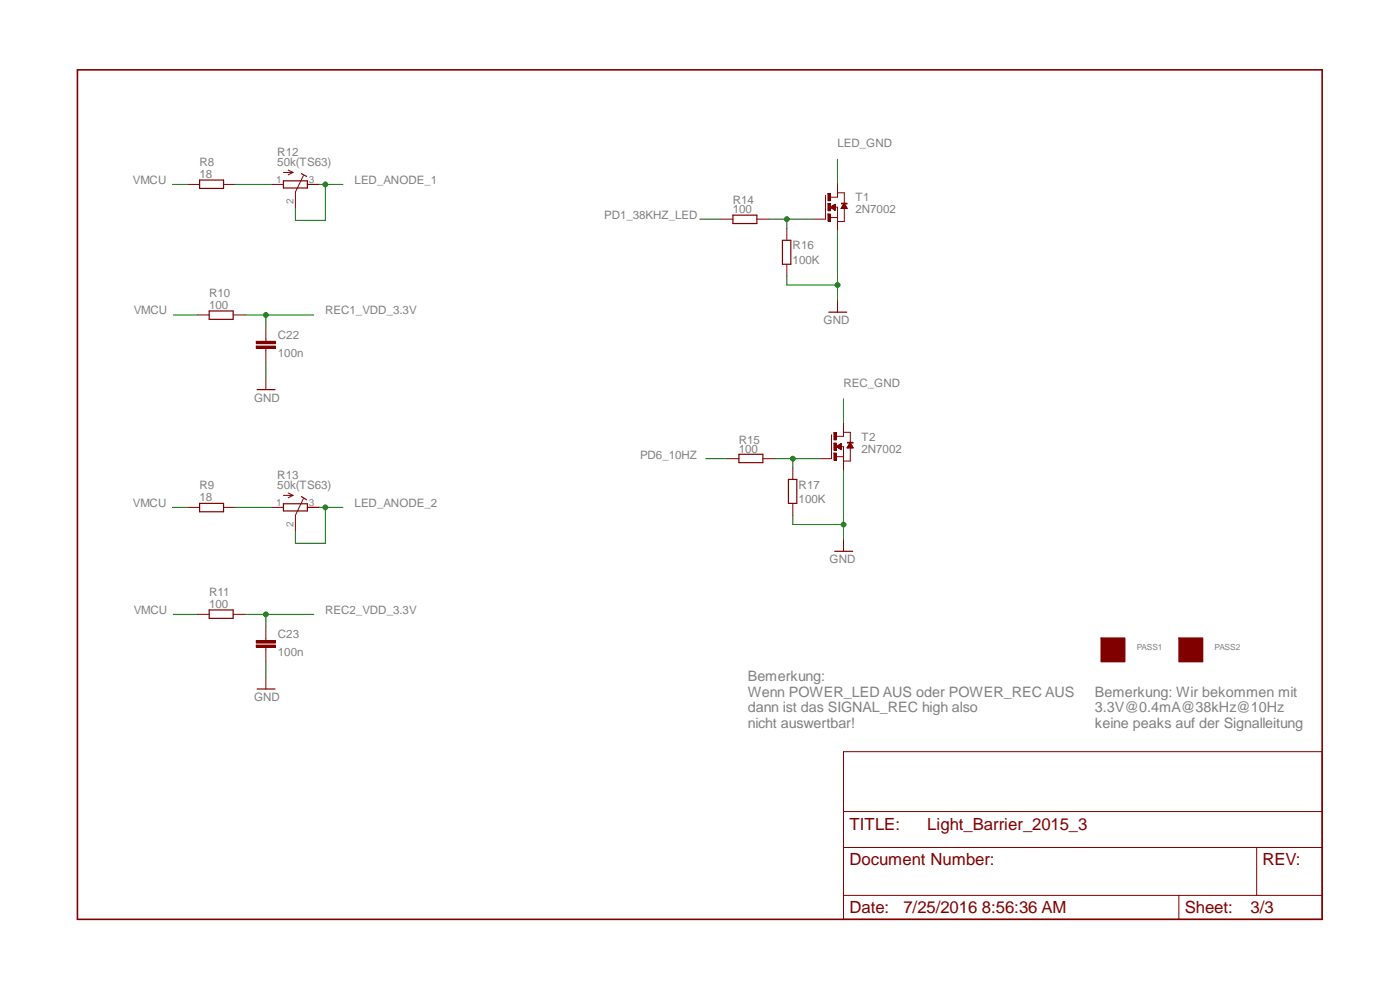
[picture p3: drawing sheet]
<svg xmlns="http://www.w3.org/2000/svg" width="297mm" height="210mm" viewBox="0 0 297 210" stroke-linecap="round" stroke-linejoin="round" font-family="sans-serif">
<path d="M16.4 14.8h264.1v180.2h-264.1z" fill="none" stroke="#800000" stroke-width=".34"/>
<path d="M56.4 71.9v.5M56.4 73.9v.5M178.9 159.4h101.6v35.6h-101.6zM178.9 179.8h101.6M178.9 172.1h101.6M266.6 179.8v10.1M178.9 189.9h101.6M250.1 189.9v5.1" fill="none" stroke="#800000" stroke-width=".21"/>
<path d="M54.4 73.4h4v.5h-4z" fill-rule="evenodd" fill="#800000"/>
<path d="M54.4 73.4h4v.5h-4z" fill="none" stroke="#800000" stroke-width=".21"/>
<path d="M54.4 72.4h4v.5h-4z" fill-rule="evenodd" fill="#800000"/>
<g fill="none" stroke="#800000" stroke-width=".21">
<path d="M39.8 39.1h2.5M47.4 39.1h2.6M57.6 39.1h2.5M60.1 36.6h2.1M61.1 36.1l1.1 .5M62.2 36.6l-1.1 .5M64.4 37.3l-1.7 3.4v3.5M65.2 39.1h2.6M41.8 66.8h2.6M49.5 66.8h2.5M54.4 72.4h4v.5h-4zM56.4 69.4v2.5"/>
<path d="M56.4 74.4v2.6M56.4 80.1v2.5"/>
</g>
<path d="M42.3 38.2h5.1v1.8h-5.1zM60.1 38.4h5.1v1.5h-5.1zM63.9 36.8l1.1 .6M44.4 66h5.1v1.7h-5.1zM54.5 82.6h3.8" fill="none" stroke="#800000" stroke-width=".25"/>
<path d="M175.6 41.1h.6v1.5h-.6z" fill-rule="evenodd" fill="#800000"/>
<path d="M175.6 41.1h.6v1.5h-.6z" fill="none" stroke="#800000" stroke-width=".21"/>
<path d="M175.6 43.2h.6v1.5h-.6z" fill-rule="evenodd" fill="#800000"/>
<path d="M175.6 43.2h.6v1.5h-.6z" fill="none" stroke="#800000" stroke-width=".21"/>
<path d="M175.6 45.4h.6v1.5h-.6z" fill-rule="evenodd" fill="#800000"/>
<path d="M175.6 45.4h.6v1.5h-.6z" fill="none" stroke="#800000" stroke-width=".21"/>
<path d="M178.5 43.1h1.2v.2h-1.2z" fill-rule="evenodd" fill="#800000"/>
<g fill="none" stroke="#800000" stroke-width=".21">
<path d="M177.7 38.9v2.9h-1.5M152.9 46.5h2.6M160.6 46.5h2.5M166.9 48.4v2.6M166.9 56.1v2.5M175.1 41.4v5.1h-2.5M176.2 43.9h1.5v5.1M176.2 46.1h1.5M176.2 44h1M176.3 43.9h.9M176.4 44.1h.8M176.4 43.8h.8"/>
<path d="M176.5 44.2h.7M176.6 43.7h.6M176.7 44.3h.5M176.7 43.6h.5M176.8 44.4h.4M176.8 43.5h.4M176.9 44.5h.3M177 44.5h.2M177 43.4h.2M177.2 43.4l-1 .5M177.2 43.4v1.2l-1-.7M177.2 43.4h.1"/>
<path d="M177.7 40.9h1.4v2.3M178.5 43.1h1.2v.2h-1.2zM178.5 44.1h1.1M178.5 44h1.1M178.6 43.9h.9M178.7 43.9h.8M178.7 43.8h.8M178.8 43.7h.6M178.9 43.6h.4M178.9 43.5h.4M178.9 43.4h.3M179 43.3h.1"/>
<path d="M179.1 44.2v2.8h-1.4M179.1 43.2l.6 1h-1.3zM177.7 63.7v2.5"/>
</g>
<path d="M155.5 45.6h5.1v1.8h-5.1zM166 51h1.8v5.1h-1.8zM175.8 66.2h3.8" fill="none" stroke="#800000" stroke-width=".25"/>
<path d="M176.9 91.8h.5v1.5h-.5z" fill-rule="evenodd" fill="#800000"/>
<path d="M176.9 91.8h.5v1.5h-.5z" fill="none" stroke="#800000" stroke-width=".21"/>
<path d="M176.9 94h.5v1.5h-.5z" fill-rule="evenodd" fill="#800000"/>
<path d="M176.9 94h.5v1.5h-.5z" fill="none" stroke="#800000" stroke-width=".21"/>
<path d="M176.9 96.1h.5v1.5h-.5z" fill-rule="evenodd" fill="#800000"/>
<path d="M176.9 96.1h.5v1.5h-.5z" fill="none" stroke="#800000" stroke-width=".21"/>
<path d="M179.8 93.8h1.2v.2h-1.2z" fill-rule="evenodd" fill="#800000"/>
<g fill="none" stroke="#800000" stroke-width=".21">
<path d="M154.2 97.3h2.6M161.8 97.3h2.6M168.2 99.2v2.5M176.4 92.2v5.1h-2.5M177.4 94.8h1.5v5M177.4 96.9h1.5M177.4 94.8l1-.7v1.2M177.4 94.8l1 .5M177.5 94.7h.9M177.6 94.8h.8M177.7 94.9h.7M177.7 94.6h.7"/>
<path d="M177.8 94.5h.6M177.8 95h.6M177.9 94.4h.5M178 95.1h.4M178.1 95.2h.3M178.1 94.3h.3M178.2 94.2h.2M178.3 95.3h.1M178.4 95.3h.1M178.4 94.2h.1M178.9 89.7v2.9h-1.5M178.9 91.7h1.5v2.3"/>
<path d="M179.7 94.9h1.3M179.8 93.8h1.2v.2h-1.2zM179.8 94.8h1.1M179.9 94.8h.9M179.9 94.7h.9M180 94.6h.7M180 94.5h.7M180 94.4h.6M180.1 94.3h.5M180.1 94.2h.5M180.2 94.2h.3M180.3 94.1h.1"/>
<path d="M180.3 94h.1M180.4 95v2.8h-1.5M180.4 94l.6 1h-1.3zM168.2 106.8v2.5M178.9 114.4v2.5"/>
</g>
<path d="M156.8 96.4h5v1.7h-5zM167.3 101.7h1.7v5.1h-1.7zM177.1 116.9h3.8" fill="none" stroke="#800000" stroke-width=".25"/>
<path d="M233.6 135.3h5.1v5.1h-5.1z" fill-rule="evenodd" fill="#800000"/>
<path d="M233.6 135.3h5.1v5.1h-5.1z" fill="none" stroke="#800000" stroke-width=".21"/>
<path d="M250.1 135.3h5.1v5.1h-5.1z" fill-rule="evenodd" fill="#800000"/>
<path d="M39.8 107.6h2.5M47.4 107.6h2.6M57.6 107.6h2.5M60.1 105.1h2.1M61.1 104.6l1.1 .5M62.2 105.1l-1.1 .5M64.4 105.8l-1.7 3.5v3.4M65.2 107.6h2.6M56.4 135.4v.5M56.4 137.3v.6M250.1 135.3h5.1v5.1h-5.1z" fill="none" stroke="#800000" stroke-width=".21"/>
<path d="M42.3 106.8h5.1v1.8h-5.1zM60.1 106.9h5.1v1.5h-5.1zM63.9 105.3l1.1 .7" fill="none" stroke="#800000" stroke-width=".25"/>
<path d="M54.4 136.8h4v.5h-4z" fill-rule="evenodd" fill="#800000"/>
<path d="M54.4 136.8h4v.5h-4z" fill="none" stroke="#800000" stroke-width=".21"/>
<path d="M54.4 135.9h4v.5h-4z" fill-rule="evenodd" fill="#800000"/>
<path d="M41.8 130.3h2.6M49.5 130.3h2.5M54.4 135.9h4v.5h-4zM56.4 132.9v2.5M56.4 137.9v2.5M56.4 143.6v2.6" fill="none" stroke="#800000" stroke-width=".21"/>
<path d="M44.4 129.4h5.1v1.8h-5.1zM54.5 146.2h3.8" fill="none" stroke="#800000" stroke-width=".25"/>
<path d="M166.9 58.6v1.9h10.8M177.7 49v14.7M56.4 77v3.1" fill="none" stroke="#008000" stroke-width=".21"/>
<circle cx="177.7" cy="60.5" r=".5" fill="#008000"/>
<g fill="none" stroke="#008000" stroke-width=".21">
<path d="M178.9 99.8v14.6M168.2 109.3v2h10.7"/>
<circle cx="177.7" cy="60.5" r=".5"/>
</g>
<circle cx="179" cy="111.3" r=".5" fill="#008000"/>
<g fill="none" stroke="#008000" stroke-width=".21">
<path d="M50 39.1h7.6M148.5 46.5h4.4M163.1 46.5h9.5M166.9 46.5v1.9M178.9 84.6v5.1M56.4 140.4v3.2"/>
<circle cx="179" cy="111.3" r=".5"/>
</g>
<circle cx="166.9" cy="46.5" r=".5" fill="#008000"/>
<g fill="none" stroke="#008000" stroke-width=".21">
<path d="M164.4 97.3h9.5M168.2 97.3v1.9"/>
<circle cx="166.9" cy="46.5" r=".5"/>
</g>
<circle cx="168.2" cy="97.3" r=".5" fill="#008000"/>
<g fill="none" stroke="#008000" stroke-width=".21">
<path d="M52 130.3h14.6M56.4 130.3v2.6"/>
<circle cx="168.2" cy="97.3" r=".5"/>
</g>
<circle cx="56.4" cy="130.3" r=".5" fill="#008000"/>
<g fill="none" stroke="#008000" stroke-width=".21">
<path d="M36.6 39.1h3.2M67.8 39.1h4.9M69 39.1v7.6h-6.3v-2.5M177.7 33.8v5.1M36.8 66.8h5M149.7 97.3h4.5M36.6 107.6h3.2M36.8 130.3h5"/>
<circle cx="56.4" cy="130.3" r=".5"/>
</g>
<circle cx="69" cy="39.1" r=".5" fill="#008000"/>
<g fill="none" stroke="#008000" stroke-width=".21">
<path d="M50 107.6h7.6M67.8 107.6h4.9M69 107.6v7.6h-6.3v-2.5"/>
<circle cx="69" cy="39.1" r=".5"/>
</g>
<circle cx="69" cy="107.6" r=".5" fill="#008000"/>
<g fill="none" stroke="#008000" stroke-width=".21">
<path d="M52 66.8h14.6M56.4 66.8v2.6"/>
<circle cx="69" cy="107.6" r=".5"/>
</g>
<circle cx="56.4" cy="66.8" r=".5" fill="#008000"/>
<circle cx="56.4" cy="66.8" r=".5" fill="none" stroke="#008000" stroke-width=".21"/>
<g font-size="3.6" fill="#800000">
<text x="180.2" y="176">TITLE:</text>
<text x="196.7" y="176">Light_Barrier_2015_3</text>
<text x="180.2" y="183.6">Document Number:</text>
<text x="267.8" y="183.6">REV:</text>
<text x="180.2" y="193.7">Date:</text>
<text x="191.6" y="193.7">7/25/2016 8:56:36 AM</text>
<text x="251.3" y="193.7">Sheet:</text>
<text x="265.3" y="193.7">3/3</text>
</g>
<g font-size="3" fill="#808080">
<text x="158.6" y="144.5">Bemerkung:</text>
<text x="158.6" y="147.8">Wenn POWER_LED AUS oder POWER_REC AUS</text>
<text x="232.3" y="147.8">Bemerkung: Wir bekommen mit</text>
<text x="158.6" y="151.1">dann ist das SIGNAL_REC high also</text>
<text x="158.6" y="154.4">nicht auswertbar!</text>
<text x="232.3" y="151.1">3.3V@0.4mA@38kHz@10Hz</text>
<text x="232.3" y="154.4">keine peaks auf der Signalleitung</text>
</g>
<g font-size="2.5" fill="#808080">
<text x="42.3" y="35.3">R8</text>
<text x="58.8" y="35.3">50k(TS63)</text>
<text x="58.8" y="33.1">R12</text>
<text x="177.7" y="31.3">LED_GND</text>
<text x="28.2" y="39.1">VMCU</text>
<text x="42.3" y="37.8">18</text>
<text x="75.2" y="39">LED_ANODE_1</text>
<text x="128.2" y="46.5">PD1_38KHZ_LED</text>
<text x="155.5" y="45.2">100</text>
<text x="155.5" y="43.3">R14</text>
<text x="181.5" y="45.2">2N7002</text>
<text x="181.5" y="42.7">T1</text>
<text x="168.2" y="52.9">R16</text>
<text x="168.2" y="56">100K</text>
<text x="44.4" y="65.5">100</text>
<text x="44.4" y="63">R10</text>
<text x="28.4" y="66.7">VMCU</text>
<text x="59" y="71.9">C22</text>
<text x="69" y="66.7">REC1_VDD_3.3V</text>
<text x="174.7" y="68.7">GND</text>
<text x="59" y="75.7">100n</text>
<text x="178.9" y="82">REC_GND</text>
<text x="53.9" y="85.2">GND</text>
<text x="156.7" y="94.1">R15</text>
<text x="182.8" y="93.5">T2</text>
<text x="58.8" y="101.7">R13</text>
<text x="135.8" y="97.3">PD6_10HZ</text>
<text x="156.7" y="96">100</text>
<text x="182.8" y="96">2N7002</text>
<text x="28.2" y="107.6">VMCU</text>
<text x="42.3" y="106.4">18</text>
<text x="42.3" y="103.8">R9</text>
<text x="58.8" y="103.8">50k(TS63)</text>
<text x="75.2" y="107.5">LED_ANODE_2</text>
<text x="169.4" y="106.8">100K</text>
<text x="169.4" y="103.6">R17</text>
<text x="176" y="119.5">GND</text>
<text x="28.4" y="130.2">VMCU</text>
<text x="44.4" y="129">100</text>
<text x="44.4" y="126.5">R11</text>
<text x="69" y="130.2">REC2_VDD_3.3V</text>
<text x="59" y="135.4">C23</text>
<text x="59" y="139.2">100n</text>
<text x="53.9" y="148.7">GND</text>
</g>
<g font-size="2.1" fill="#808080">
<text x="58.6" y="38.7">1</text>
<text x="65.5" y="38.7">3</text>
<text x="62.3" y="43.2" transform="rotate(-90 62.3 43.2)">2</text>
<text x="58.6" y="107.3">1</text>
<text x="65.5" y="107.3">3</text>
<text x="62.3" y="111.7" transform="rotate(-90 62.3 111.7)">2</text>
</g>
<g font-size="1.8" fill="#808080">
<text x="241.2" y="137.9">PASS1</text>
<text x="257.7" y="137.9">PASS2</text>
</g>
</svg>
